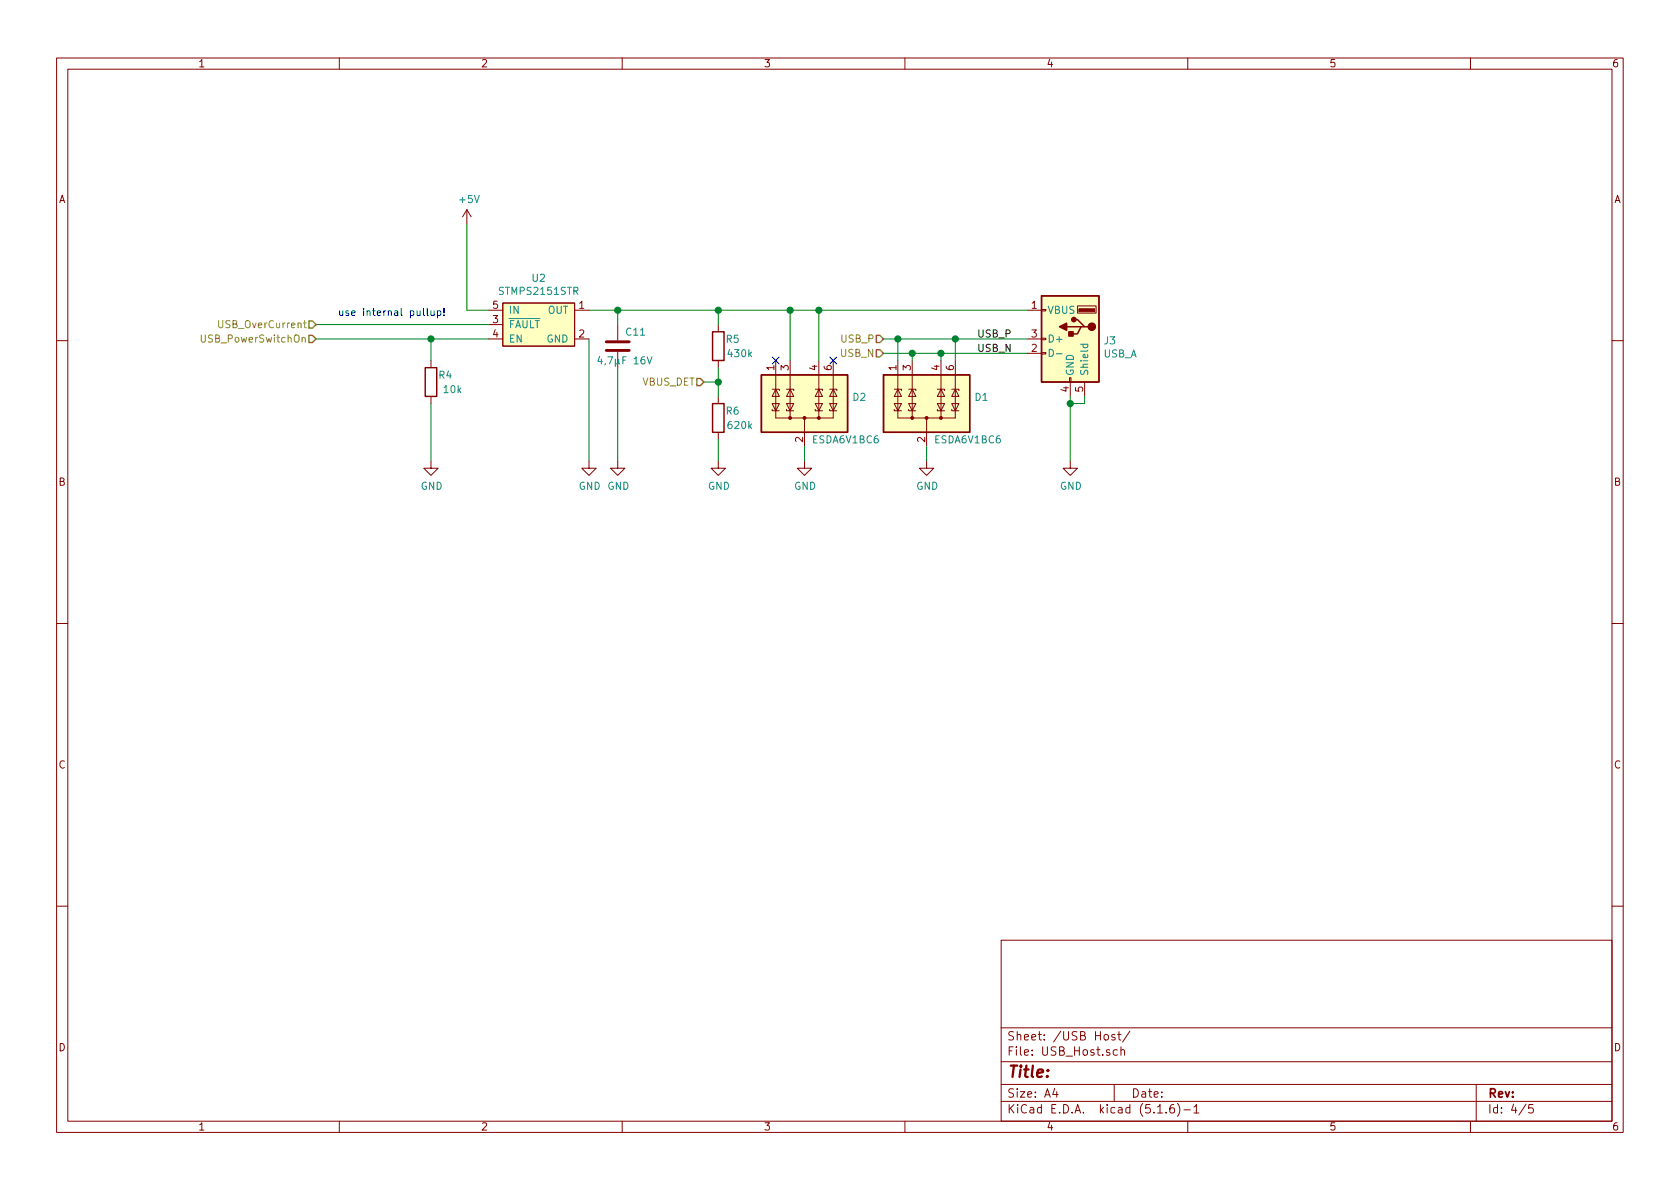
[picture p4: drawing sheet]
EESchema Schematic File Version 4
EELAYER 30 0
EELAYER END
$Descr A4 11693 8268
encoding utf-8
Sheet 4 5
Title ""
Date ""
Rev ""
Comp ""
Comment1 ""
Comment2 ""
Comment3 ""
Comment4 ""
$EndDescr
$Comp
L Connector:USB_A J?
U 1 1
P 7450 2350
AR Path="/60A7919F" Ref="J?"  Part="1" 
AR Path="/60A6D860/60A7919F" Ref="J3"  Part="1" 
F 0 "J3" H 7220 2339 50  0000 R CNN
F 1 "USB_A" H 7220 2248 50  0000 R CNN
F 2 "CustomFootprints:USB_A_Buchse_87583-3010RPALF" H 7600 2300 50  0001 C CNN
F 3 " ~" H 7600 2300 50  0001 C CNN
	1    7450 2350
	-1   0    0    -1  
$EndComp
Wire Wire Line
	4100 2350 4100 3200
$Comp
L power:GND #PWR?
U 1 1
P 4100 3200
AR Path="/60A791A6" Ref="#PWR?"  Part="1" 
AR Path="/60A6D860/60A791A6" Ref="#PWR0116"  Part="1" 
F 0 "#PWR0116" H 4100 2950 50  0001 C CNN
F 1 "GND" H 4105 3027 50  0000 C CNN
F 2 "" H 4100 3200 50  0001 C CNN
F 3 "" H 4100 3200 50  0001 C CNN
	1    4100 3200
	1    0    0    -1  
$EndComp
$Comp
L power:GND #PWR?
U 1 1
P 7450 3200
AR Path="/60A791AC" Ref="#PWR?"  Part="1" 
AR Path="/60A6D860/60A791AC" Ref="#PWR0117"  Part="1" 
F 0 "#PWR0117" H 7450 2950 50  0001 C CNN
F 1 "GND" H 7455 3027 50  0000 C CNN
F 2 "" H 7450 3200 50  0001 C CNN
F 3 "" H 7450 3200 50  0001 C CNN
	1    7450 3200
	1    0    0    -1  
$EndComp
Wire Wire Line
	7450 3200 7450 2800
Wire Wire Line
	7550 2750 7550 2800
Wire Wire Line
	7550 2800 7450 2800
Connection ~ 7450 2800
Wire Wire Line
	7450 2800 7450 2750
$Comp
L power:GND #PWR?
U 1 1
P 6450 3200
AR Path="/60A791B7" Ref="#PWR?"  Part="1" 
AR Path="/60A6D860/60A791B7" Ref="#PWR0118"  Part="1" 
F 0 "#PWR0118" H 6450 2950 50  0001 C CNN
F 1 "GND" H 6455 3027 50  0000 C CNN
F 2 "" H 6450 3200 50  0001 C CNN
F 3 "" H 6450 3200 50  0001 C CNN
	1    6450 3200
	1    0    0    -1  
$EndComp
Wire Wire Line
	6450 3200 6450 3100
$Comp
L Device:C C?
U 1 1
P 4300 2400
AR Path="/60A791BE" Ref="C?"  Part="1" 
AR Path="/60A6D860/60A791BE" Ref="C11"  Part="1" 
F 0 "C11" H 4350 2500 50  0000 L CNN
F 1 "4,7µF 16V" H 4150 2300 50  0000 L CNN
F 2 "Capacitor_SMD:C_0805_2012Metric" H 4338 2250 50  0001 C CNN
F 3 "~" H 4300 2400 50  0001 C CNN
	1    4300 2400
	1    0    0    -1  
$EndComp
Text Label 6800 2350 0    50   ~ 0
USB_P
$Comp
L Power_Protection:ESDA6V1BC6 D?
U 1 1
P 6450 2800
AR Path="/60A791C5" Ref="D?"  Part="1" 
AR Path="/60A6D860/60A791C5" Ref="D1"  Part="1" 
F 0 "D1" H 6780 2846 50  0000 L CNN
F 1 "ESDA6V1BC6" H 6500 2550 50  0000 L CNN
F 2 "Package_TO_SOT_SMD:SOT-23-6" H 6450 2450 50  0001 C CNN
F 3 "http://www.st.com/content/ccc/resource/technical/document/datasheet/21/07/21/e3/a8/df/42/a2/CD00001906.pdf/files/CD00001906.pdf/jcr:content/translations/en.CD00001906.pdf" V 6450 2800 50  0001 C CNN
	1    6450 2800
	1    0    0    -1  
$EndComp
Wire Wire Line
	4300 2250 4300 2150
Connection ~ 4300 2150
Wire Wire Line
	4300 2150 4100 2150
$Comp
L power:GND #PWR?
U 1 1
P 4300 3200
AR Path="/60A791CE" Ref="#PWR?"  Part="1" 
AR Path="/60A6D860/60A791CE" Ref="#PWR0119"  Part="1" 
F 0 "#PWR0119" H 4300 2950 50  0001 C CNN
F 1 "GND" H 4305 3027 50  0000 C CNN
F 2 "" H 4300 3200 50  0001 C CNN
F 3 "" H 4300 3200 50  0001 C CNN
	1    4300 3200
	1    0    0    -1  
$EndComp
Wire Wire Line
	4300 3200 4300 2550
Text Label 6800 2450 0    50   ~ 0
USB_N
Wire Wire Line
	4300 2150 5000 2150
Wire Wire Line
	6650 2500 6650 2350
Wire Wire Line
	6650 2350 7150 2350
Wire Wire Line
	7150 2450 6550 2450
Wire Wire Line
	6550 2450 6550 2500
$Comp
L Device:R R?
U 1 1
P 5000 2400
AR Path="/60A791E1" Ref="R?"  Part="1" 
AR Path="/60A6D860/60A791E1" Ref="R5"  Part="1" 
F 0 "R5" H 5100 2450 50  0000 C CNN
F 1 "430k" H 5150 2350 50  0000 C CNN
F 2 "Resistor_SMD:R_0402_1005Metric" V 4930 2400 50  0001 C CNN
F 3 "~" H 5000 2400 50  0001 C CNN
	1    5000 2400
	1    0    0    -1  
$EndComp
$Comp
L Device:R R?
U 1 1
P 5000 2900
AR Path="/60A791E7" Ref="R?"  Part="1" 
AR Path="/60A6D860/60A791E7" Ref="R6"  Part="1" 
F 0 "R6" H 5100 2950 50  0000 C CNN
F 1 "620k" H 5150 2850 50  0000 C CNN
F 2 "Resistor_SMD:R_0402_1005Metric" V 4930 2900 50  0001 C CNN
F 3 "~" H 5000 2900 50  0001 C CNN
	1    5000 2900
	1    0    0    -1  
$EndComp
Wire Wire Line
	5000 2250 5000 2150
Connection ~ 5000 2150
$Comp
L power:GND #PWR?
U 1 1
P 5000 3200
AR Path="/60A791F1" Ref="#PWR?"  Part="1" 
AR Path="/60A6D860/60A791F1" Ref="#PWR0120"  Part="1" 
F 0 "#PWR0120" H 5000 2950 50  0001 C CNN
F 1 "GND" H 5005 3027 50  0000 C CNN
F 2 "" H 5000 3200 50  0001 C CNN
F 3 "" H 5000 3200 50  0001 C CNN
	1    5000 3200
	1    0    0    -1  
$EndComp
Wire Wire Line
	5000 3200 5000 3050
Wire Wire Line
	3400 2350 3000 2350
$Comp
L Device:R R?
U 1 1
P 3000 2650
AR Path="/60A79210" Ref="R?"  Part="1" 
AR Path="/60A6D860/60A79210" Ref="R4"  Part="1" 
F 0 "R4" H 3100 2700 50  0000 C CNN
F 1 "10k" H 3150 2600 50  0000 C CNN
F 2 "Resistor_SMD:R_0402_1005Metric" V 2930 2650 50  0001 C CNN
F 3 "~" H 3000 2650 50  0001 C CNN
	1    3000 2650
	1    0    0    -1  
$EndComp
Wire Wire Line
	3400 2150 3250 2150
Wire Wire Line
	3250 2150 3250 1550
$Comp
L power:+5V #PWR?
U 1 1
P 3250 1550
AR Path="/60A79218" Ref="#PWR?"  Part="1" 
AR Path="/60A6D860/60A79218" Ref="#PWR0122"  Part="1" 
F 0 "#PWR0122" H 3250 1400 50  0001 C CNN
F 1 "+5V" H 3265 1723 50  0000 C CNN
F 2 "" H 3250 1550 50  0001 C CNN
F 3 "" H 3250 1550 50  0001 C CNN
	1    3250 1550
	1    0    0    -1  
$EndComp
Wire Wire Line
	3000 2500 3000 2350
Connection ~ 3000 2350
Wire Wire Line
	3000 2350 2200 2350
Wire Wire Line
	3000 2800 3000 3200
$Comp
L power:GND #PWR?
U 1 1
P 3000 3200
AR Path="/60A79222" Ref="#PWR?"  Part="1" 
AR Path="/60A6D860/60A79222" Ref="#PWR0123"  Part="1" 
F 0 "#PWR0123" H 3000 2950 50  0001 C CNN
F 1 "GND" H 3005 3027 50  0000 C CNN
F 2 "" H 3000 3200 50  0001 C CNN
F 3 "" H 3000 3200 50  0001 C CNN
	1    3000 3200
	1    0    0    -1  
$EndComp
Text HLabel 2200 2350 0    50   Input ~ 0
USB_PowerSwitchOn
Text HLabel 2200 2250 0    50   Input ~ 0
USB_OverCurrent
Text HLabel 4900 2650 0    50   Input ~ 0
VBUS_DET
Wire Wire Line
	5000 2550 5000 2650
Wire Wire Line
	4900 2650 5000 2650
Connection ~ 5000 2650
Wire Wire Line
	5000 2650 5000 2750
Text HLabel 6150 2350 0    50   Input ~ 0
USB_P
Text HLabel 6150 2450 0    50   Input ~ 0
USB_N
$Comp
L power:GND #PWR?
U 1 1
P 5600 3200
AR Path="/60B7AE94" Ref="#PWR?"  Part="1" 
AR Path="/60A6D860/60B7AE94" Ref="#PWR0131"  Part="1" 
F 0 "#PWR0131" H 5600 2950 50  0001 C CNN
F 1 "GND" H 5605 3027 50  0000 C CNN
F 2 "" H 5600 3200 50  0001 C CNN
F 3 "" H 5600 3200 50  0001 C CNN
	1    5600 3200
	1    0    0    -1  
$EndComp
Wire Wire Line
	5600 3200 5600 3100
$Comp
L Power_Protection:ESDA6V1BC6 D?
U 1 1
P 5600 2800
AR Path="/60B7AE9F" Ref="D?"  Part="1" 
AR Path="/60A6D860/60B7AE9F" Ref="D2"  Part="1" 
F 0 "D2" H 5930 2846 50  0000 L CNN
F 1 "ESDA6V1BC6" H 5650 2550 50  0000 L CNN
F 2 "Package_TO_SOT_SMD:SOT-23-6" H 5600 2450 50  0001 C CNN
F 3 "http://www.st.com/content/ccc/resource/technical/document/datasheet/21/07/21/e3/a8/df/42/a2/CD00001906.pdf/files/CD00001906.pdf/jcr:content/translations/en.CD00001906.pdf" V 5600 2800 50  0001 C CNN
	1    5600 2800
	1    0    0    -1  
$EndComp
Wire Wire Line
	6650 2350 6250 2350
Wire Wire Line
	6250 2350 6250 2500
Connection ~ 6650 2350
Wire Wire Line
	6550 2450 6350 2450
Wire Wire Line
	6350 2450 6350 2500
Connection ~ 6550 2450
Wire Wire Line
	5700 2500 5700 2150
Connection ~ 5700 2150
Wire Wire Line
	5500 2500 5500 2150
Connection ~ 5500 2150
Wire Wire Line
	5500 2150 5700 2150
Wire Wire Line
	5000 2150 5500 2150
Wire Wire Line
	5700 2150 7150 2150
NoConn ~ 5800 2500
NoConn ~ 5400 2500
Wire Wire Line
	2200 2250 3400 2250
Text Notes 2350 2200 0    50   ~ 0
use internal pullup!
Wire Wire Line
	6150 2350 6250 2350
Connection ~ 6250 2350
Wire Wire Line
	6150 2450 6350 2450
Connection ~ 6350 2450
$Comp
L CustomSymbols---------------------:STMPS2151STR U2
U 1 1
P 3750 2250
F 0 "U2" H 3750 2575 50  0000 C CNN
F 1 "STMPS2151STR" H 3750 2484 50  0000 C CNN
F 2 "Package_TO_SOT_SMD:SOT-23-5" H 3800 1950 50  0001 C CNN
F 3 "" H 3700 2250 50  0001 C CNN
	1    3750 2250
	1    0    0    -1  
$EndComp
$EndSCHEMATC
